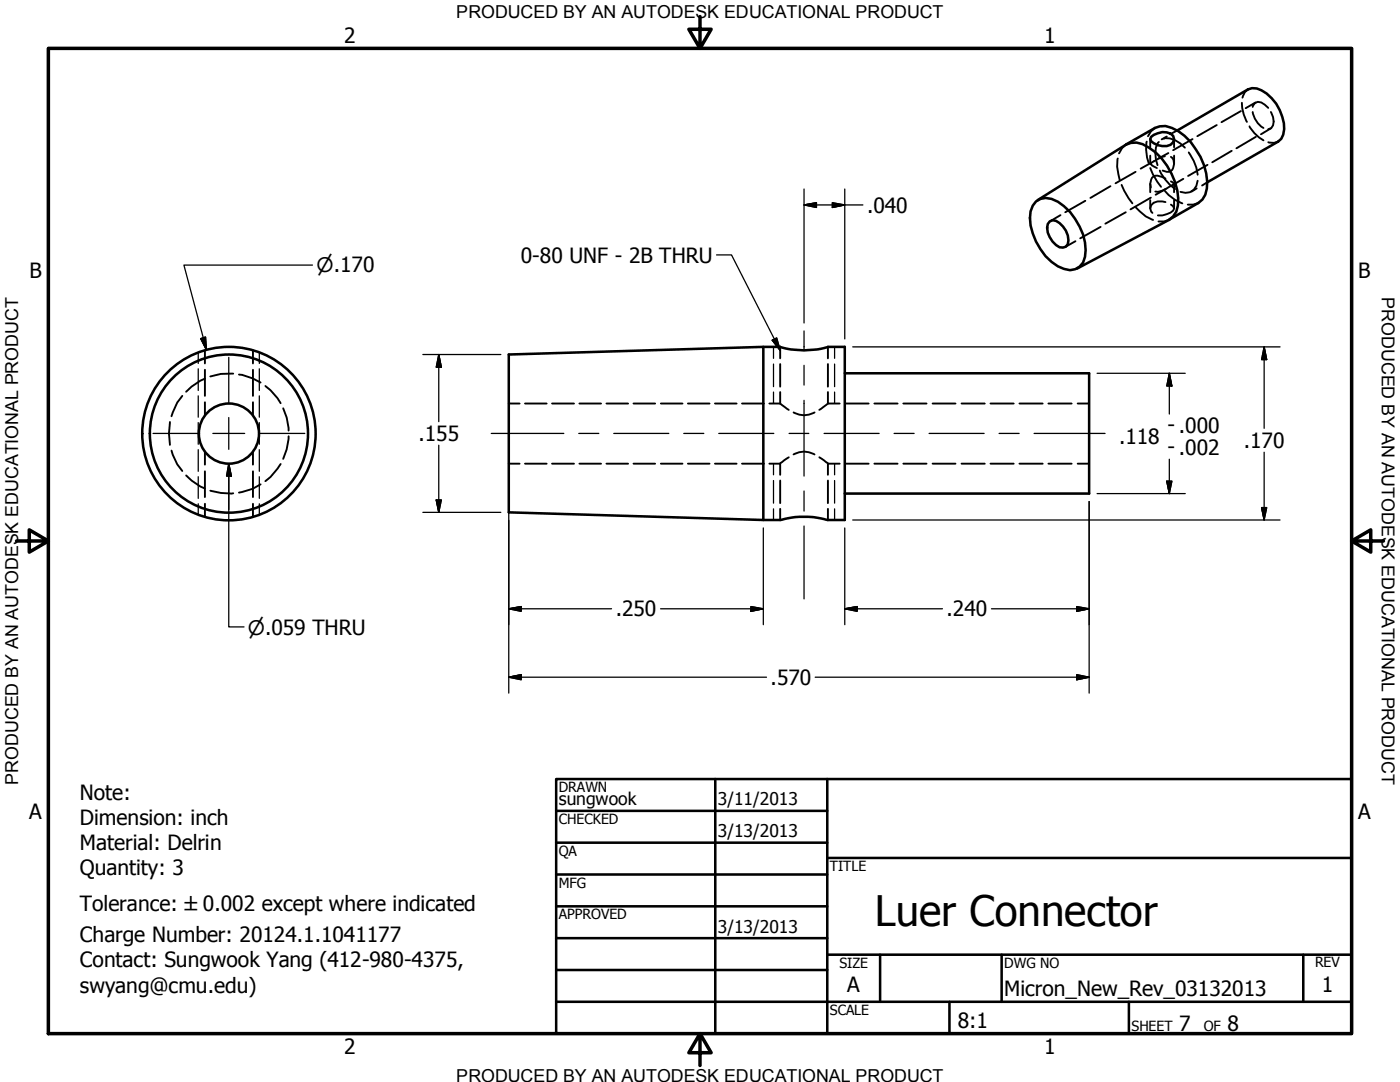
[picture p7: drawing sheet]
<svg xmlns="http://www.w3.org/2000/svg" width="279mm" height="216mm" viewBox="0 0 279 216" stroke-linecap="round" stroke-linejoin="round" font-family="sans-serif">
<!-- layer: Hidden (ANSI) -->
<g fill="none" stroke="#000" stroke-width=".51">
<path d="M207.1 39.9l17.6-11a4.2 4.2 0 0 1 4.6 .6 13.1 13.1 0 0 1 5.8 11.5l-.3 1.2-.7 1-.8 .7-18.4 9.7M224.7 28.8l5.8-3.3a4.4 4.4 0 0 1 4.6 .7 13 13 0 0 1 5.8 11.4l-.4 1.3-.5 .9-.9 .7-5.7 3.3M229.7 27.3a3.2 3.2 0 0 1 4.4-.2 1.4 1.4 0 0 1-1.2 2 3.8 3.8 0 0 1-3.2-.9l-.1-.5zM234.9 26l14.1-8.2a3.5 3.5 0 0 1 3.8 .9 9.3 9.3 0 0 1 3.5 7.1l-.2 1.1-.4 .8-.6 .6-14.2 8.1M206.8 40.2a3.6 3.6 0 0 1 4.3 .1 12.5 12.5 0 0 1 5.6 9.6 3.4 3.4 0 0 1-3.1 4 8 8 0 0 1-6-4.2 11.2 11.2 0 0 1-1.9-7.5l.4-1.2zM209.5 44.2l.6-.3a3.8 3.8 0 0 1 3 3.1l.1 .9-.1 .8a1.42 1.42 0 0 1-2.3 .2 4.5 4.5 0 0 1-1.7-4.2zM101.5 70.7l50.8-1.5v34.6l-50.8-1.6zM152.3 69.2h3.4a16.6 16.6 0 0 0 9.5 0h3.4v34.6h-3.4a18.2 18.2 0 0 0-9.5 0h-3.4M168.6 74.5h48.8v24h-48.8"/>
<circle cx="45.7" cy="86.5" r="6"/>
<circle cx="45.7" cy="86.5" r="15.8"/>
<circle cx="45.7" cy="86.5" r="17.3"/>
</g>
<!-- layer: Visible (ANSI) -->
<g fill="none" stroke="#000" stroke-width=".38">
<path d="M249 17.8l-.6 .6-.4 1.1M221.6 37.1l-4 2.4M223.1 31.6a8 8 0 0 0 .4 4.3M223.8 36.9l1.4 2.7 .8 1M224.7 28.9l-.8 .7-.6 1M226.6 34.3l-4 2.3M228.9 28.3a8.1 8.1 0 0 0 .3 4.2M229.6 33.5l.5 1.2 1.6 2.6M229.6 27.7v1.7M229.6 31.1v1.5M229.6 36.7v1.7M229.6 39.9v1.7"/>
<path d="M229.7 39.4l-4.1 2.4M229.7 32.5l-2.1 1.2M230.5 25.5l-.8 .7-.6 1M231.3 28.3a3.8 3.8 0 0 0-.6 3.6l.3 1.1M231.5 34a9.4 9.4 0 0 0 3 3.7M232.3 27.7a3.6 3.6 0 0 1 3.3 .9l.9 .9M232.5 31.2l-.6 .1-2.3 1.3 .3 .4 1 .5M232.5 38.1a7.9 7.9 0 0 0 3.5 2.5M232.6 35.6a2.45 2.45 0 0 0-2.3-.4 1.93 1.93 0 0 0-.6 2.2M232.7 37.7l-2.1 1.2M232.9 27.2l-1.1 .6M233.2 30.5l-2 1.1"/>
<path d="M233.7 36.2l.6 .5-1.1 .6a3.9 3.9 0 0 1-2.6 .9M233.7 31.3a1.77 1.77 0 0 1-.5 3l-1.2-.3M234.3 27.7v1.7M234.3 31.1v1.5M234.3 36.7v1.7M234.3 39.9v1.7M234.9 26l-1 .6M236.2 35.7l-2 1.1M237.2 30.4a9.2 9.2 0 0 1 1.8 4.5M238 27.7l-3.9 2.3M238.8 37.6l-1 .6M239 36.1a2.43 2.43 0 0 1-3.4 2.2"/>
<path d="M240.9 36.4l-1 .6M241 32.9l-3.9 2.2M242.8 25l-3.8 2.2M245.8 30.1l-3.9 2.3M247.6 22.2l-3.8 2.2M247.8 20.5a8 8 0 0 0 1.1 3.8M249.4 25.2a7.1 7.1 0 0 0 2.8 2.8M250 21.3l.4-.7 .6-.3 .7 .1 1.4 1.1M250 22.4a4.6 4.6 0 0 0 2.2 3.1M250.6 20.4l-2 1.2M250.6 27.3l-3.8 2.3M253.6 25.7l-1.9 1.1"/>
<path d="M253.6 22.4a2.95 2.95 0 0 1 .1 3.2l-.6 .2M255.1 28.3l-.8 .2-1.2-.1M211.6 42.9l-2 1.2M214.6 48.1l-2 1.2M216.6 40.1l-4 2.3M219.6 45.3l-4 2.3M224.7 42.4l-4.1 2.2M226.7 41.4a7.4 7.4 0 0 0 3.4 2.5M232.6 40.3a2.52 2.52 0 0 0-2.9 .7l-.1 .6 .1 .6 .3 .3M233.3 43.9l-1 .3h-1.1M233.7 40.8l.4 .3 .2 .5a2.68 2.68 0 0 1-2.3 1.4h-.9M239.1 40.5l-1 .3h-1.1"/>
<path d="M36.4 79l-1 1.3-1.2 2.8M40.9 75.6l-.9 .3-1.8 1.3-1.1 1M40.9 69.9v2.6M40.9 73.8v5.2M46.5 74.5l-2.4 .1-2.1 .5M47.7 74.7l.6 .1 2.1 .7 1.6 .8M50.5 69.9v2.6M50.5 73.8v5.2M53 77l1 .9 1.4 1.5 .6 1.1M155.7 69.2v2.3M155.7 72.6v4.6M155.7 78.2v2.3"/>
<path d="M165.2 69.2v2.3M165.2 72.6v4.6M165.2 78.2v2.3M33.9 84.2a13.8 13.8 0 0 0 0 4.6M34.2 89.9l1.2 2.7 1 1.4M37.1 94.9l1.1 1 1.8 1.2 .9 .4M40.9 80.3v2.6M40.9 90.1v2.6M40.9 94v5.2M42 97.9l2.1 .5h2.4M50.5 80.3v2.6M50.5 90.1v2.6"/>
<path d="M50.5 94v5.2M52 96.6l-1.6 .9-2.7 .8M56 92.6l-2 2.6-1 .8M56.5 81.5l.7 1.8 .4 2.6M57.6 87.1l-.4 2.6-.7 1.9M101.5 92.5h2.2M101.5 80.5h2.2M104.8 92.5h4.3M104.8 80.5h4.3M110.2 92.5h4.4M110.2 80.5h4.4M115.6 92.5h4.4"/>
<path d="M115.6 80.5h4.4M121 92.5h4.3M121 80.5h4.3M126.4 92.5h4.3M126.4 80.5h4.3M131.9 92.5h4.3M131.9 80.5h4.3M137.3 92.5h4.3M137.3 80.5h4.3M142.7 92.5h4.3M142.7 80.5h4.3M148.1 92.5h4.4"/>
<path d="M148.1 80.5h4.4M153.5 92.5h2.2M153.5 80.5h2.2M155.7 80.5l1.7 1.3M155.7 92.5v2.2M155.7 95.9v4.5M157.4 91.2l-1.7 1.3M158.4 90.7a4.1 4.1 0 0 1 4.2 0M158.4 82.3a4.1 4.1 0 0 0 4.2 0M163.5 91.2l1.7 1.3M165.2 80.5l-1.7 1.3M165.2 92.5v2.2"/>
<path d="M165.2 95.9v4.5M165.2 92.5h2.4M165.2 80.5h2.4M168.7 92.5h4.7M168.7 80.5h4.7M174.5 92.5h4.6M174.5 80.5h4.6M180.3 92.5h4.6M180.3 80.5h4.6M186.1 92.5h4.6M186.1 80.5h4.6M191.9 92.5h4.6"/>
<path d="M191.9 80.5h4.6M197.7 92.5h4.6M197.7 80.5h4.6M203.5 92.5h4.6M203.5 80.5h4.6M209.2 92.5h4.7M209.2 80.5h4.7M215.1 92.5h2.3M215.1 80.5h2.3M40.9 100.5v2.6M50.5 100.5v2.6M155.7 101.5v2.3"/>
<path d="M165.2 101.5v2.3"/>
</g>
<!-- layer: Hidden Narrow (ANSI) -->
<g fill="none" stroke="#000" stroke-width=".25">
<path d="M39.6 70.4v2.1M39.6 73.6v4.3M39.6 79v4.2M51.8 70.4v2.1M51.8 73.6v4.3M51.8 79v4.2M154.4 69.2v2.3M154.4 72.6v4.6M154.4 78.2v2.3M166.6 69.2v2.3M166.6 72.6v4.6M166.6 78.2v2.3"/>
<path d="M39.6 84.3v4.3M39.6 89.7v4.3M39.6 95.1v4.3M51.8 84.3v4.3M51.8 89.7v4.3M51.8 95.1v4.3M154.4 92.5v2.2M154.4 95.9v4.5M166.6 92.5v2.2M166.6 95.9v4.5M39.6 100.5v2.2M51.8 100.5v2.2"/>
<path d="M154.4 101.5v2.3M166.6 101.5v2.3"/>
</g>
<!-- layer: Visible Narrow (ANSI) -->
<path d="M9.7 9.7h260v196.5h-260zM139.7 3.3v6.4l-2.2-3.9h4.4l-2.2 3.9M3.3 107.9h6.4l-3.9-2.2v4.5l3.9-2.3M269.7 107.9l3.9 2.3v-4.5l-3.9 2.2h6.4M139.7 206.2l2.2 3.9h-4.4l2.2-3.9v6.4" fill="none" stroke="#000" stroke-width=".7"/>
<!-- layer: Border (ANSI) -->
<g fill="none" stroke="#000" stroke-width=".51">
<path d="M111 155.4h158.7v50.8h-158.7zM142.7 155.4v50.8M165.1 155.4v50.8M111 161.8h54.1M111 168.1h54.1M111 174.5h54.1M165.1 171.2h104.6M111 180.8h54.1M111 187.2h54.1M111 193.5h54.1M111 199.9h158.7M165.1 190.5h104.6"/>
<path d="M175.6 190.5v9.4M189.5 199.9v6.3M199.9 190.5v9.4M225.3 199.9v6.3M260.1 190.5v9.4"/>
</g>
<!-- layer: Title (ANSI) -->
<path d="M143 50.9h3l9.7 19M154.1 67.9l.9-.5 .7 2.5zM45.7 92.5l.5 2.5h-1zM45.7 92.5v32.6h3" fill="none" stroke="#000" stroke-width=".25"/>
<path d="M154.1 67.9l1.6 2zM154.1 67.9l.9-.5 .7 2.5zM45.7 92.5l.5 2.5zM45.7 92.5l.5 2.5h-1z" fill="#000" stroke="#000" stroke-width=".25"/>
<!-- layer: Sketch Geometry (ANSI) -->
<g fill="none" stroke="#000" stroke-width=".25">
<path d="M160.5 37.7v26.8M168.6 37.7v29.9M62.4 52.9h-25.7l4.5 16.9M160.5 40.9l2.4-.5v1zM160.5 40.9h11.7M166.1 40.4l2.5 .5-2.5 .5zM40.1 67.6l.9-.4 .2 2.6zM84.4 70.7h15.5M87.6 70.7l.5 2.6h-1zM87.6 70.7v13.4M101.5 72.3v14.1M170.2 69.2h85.3"/>
<path d="M218.9 74.5h17.6M233.4 74.5l.5 2.5h-1zM233.4 74.5v8.1M252.3 69.2l.5 2.6h-1zM252.3 69.2v16.3M87.1 99.8h1l-.5 2.4zM87.6 88.8v13.4M101.5 86.6v51.7M218.9 98.5h17.6M232.9 96h1l-.5 2.5zM233.4 91.6v6.9M252.3 90.2v13.6"/>
<path d="M84.4 102.2h15.5M152.3 105.3v19.4M168.6 105.3v19.4M170.2 103.8h85.3M217.4 100.1v38.2M251.8 101.3h1l-.5 2.5zM101.5 135.1l2.5-.5v1zM101.5 121.5l2.5-.5v1zM101.5 135.1h51.5M101.5 121.5h20.5M131.8 121.5h20.5M149.9 121l2.4 .5-2.4 .5z"/>
<path d="M162.7 135.1h54.7M168.6 121.5l2.5-.5v1zM168.6 121.5h19.5M197.9 121.5h19.5M214.9 134.6l2.5 .5-2.5 .5zM214.9 121l2.5 .5-2.5 .5z"/>
</g>
<g fill="#000" stroke="#000" stroke-width=".25">
<path d="M160.5 40.9l2.4-.5zM160.5 40.9l2.4-.5v1zM166.1 41.4l2.5-.5zM166.1 40.4l2.5 .5-2.5 .5zM40.1 67.6l1.1 2.2zM40.1 67.6l.9-.4 .2 2.6zM87.6 70.7l.5 2.6zM87.6 70.7l.5 2.6h-1zM233.4 74.5l.5 2.5zM233.4 74.5l.5 2.5h-1zM252.3 69.2l.5 2.6zM252.3 69.2l.5 2.6h-1z"/>
<path d="M87.1 99.8l.5 2.4zM87.1 99.8h1l-.5 2.4zM232.9 96l.5 2.5zM232.9 96h1l-.5 2.5zM251.8 101.3l.5 2.5zM251.8 101.3h1l-.5 2.5zM101.5 135.1l2.5-.5zM101.5 135.1l2.5-.5v1zM101.5 121.5l2.5-.5zM101.5 121.5l2.5-.5v1zM149.9 122l2.4-.5zM149.9 121l2.4 .5-2.4 .5z"/>
<path d="M168.6 121.5l2.5-.5zM168.6 121.5l2.5-.5v1zM214.9 135.6l2.5-.5zM214.9 134.6l2.5 .5-2.5 .5zM214.9 122l2.5-.5zM214.9 121l2.5 .5-2.5 .5z"/>
</g>
<!-- layer: Dimension (ANSI) -->
<g fill="none" stroke="#000" stroke-width=".25">
<path d="M160.5 66v3.8M160.5 72.9v3.9M160.5 79.9v15.1M98 86.5h14.5M115.5 86.5h4M122.5 86.5h11M136.5 86.5h4M143.4 86.5h11M157.5 86.5h3.9M160.5 98v4M164.5 86.5h11M178.4 86.5h4"/>
<path d="M185.4 86.5h11M199.4 86.5h4M206.4 86.5h14.1M160.5 105v14.5"/>
</g>
<!-- layer: Symbol (ANSI) -->
<path d="M45.7 71.3v9M30.5 86.5h9M42.5 86.5h6.3M45.7 83.3v6.4M45.7 92.6v9.1M51.9 86.5h8.9" fill="none" stroke="#000" stroke-width=".25"/>
<text font-size="8.4" x="174.6" y="184.8">Luer Connector</text>
<g font-size="4.2">
<text x="68.7" y="8.6">2</text>
<text x="208.4" y="8.6">1</text>
<text x="173" y="42.4">.040</text>
<text x="103.9" y="52.4">0-80 UNF - 2B THRU</text>
<text x="5.9" y="55.5">B</text>
<text x="271.1" y="55.5">B</text>
<text x="83.5" y="88">.155</text>
<text x="223.3" y="88.6">.118</text>
<text x="233" y="86.3">- .000</text>
<text x="248.2" y="89.3">.170</text>
<text x="233" y="90.6">- .002</text>
<text x="122.9" y="123">.250</text>
<text x="188.9" y="123">.240</text>
<text x="153.8" y="136.7">.570</text>
<text x="15.9" y="159.6">Note:</text>
<text x="5.8" y="163.4">A</text>
<text x="15.9" y="164.7">Dimension: inch</text>
<text x="271" y="163.4">A</text>
<text x="15.9" y="169.7">Material: Delrin</text>
<text x="15.9" y="174.7">Quantity: 3</text>
<text x="15.9" y="181.7">Tolerance: ±0.002 except where indicated</text>
<text x="15.9" y="188">Charge Number: 20124.1.1041177</text>
<text x="15.9" y="193">Contact: Sungwook Yang (412-980-4375,</text>
<text x="169.1" y="198">A</text>
<text x="263.8" y="198">1</text>
<text x="15.9" y="198.1">swyang@cmu.edu)</text>
<text x="200.4" y="198.8">Micron_New_Rev_03132013</text>
<text x="191.1" y="205.1">8:1</text>
<text x="235.3" y="205.7">7</text>
<text x="245" y="205.7">8</text>
<text x="68.7" y="210.3">2</text>
<text x="208.4" y="210.3">1</text>
</g>
<g font-size="4">
<text x="63.2" y="54.4">⌀.170</text>
<text x="49.5" y="126.6">⌀.059 THRU</text>
</g>
<g font-size="3.6">
<text x="91.1" y="3.6">PRODUCED BY AN AUTODESK EDUCATIONAL PRODUCT</text>
<text x="275.8" y="59.3" transform="rotate(90 275.8 59.3)">PRODUCED BY AN AUTODESK EDUCATIONAL PRODUCT</text>
<text x="3.6" y="156.6" transform="rotate(-90 3.6 156.6)">PRODUCED BY AN AUTODESK EDUCATIONAL PRODUCT</text>
<text x="91.1" y="215.9">PRODUCED BY AN AUTODESK EDUCATIONAL PRODUCT</text>
</g>
<g font-size="3.5">
<text x="111.5" y="160.6">sungwook</text>
<text x="143.3" y="160.7">3/11/2013</text>
<text x="143.3" y="167.1">3/13/2013</text>
<text x="143.3" y="186.1">3/13/2013</text>
</g>
<g font-size="2.8">
<text x="111.5" y="158">DRAWN</text>
<text x="111.5" y="164.4">CHECKED</text>
<text x="111.5" y="170.8">QA</text>
<text x="165.6" y="173.7">TITLE</text>
<text x="111.5" y="177.1">MFG</text>
<text x="111.5" y="183.5">APPROVED</text>
<text x="167.5" y="193.1">SIZE</text>
<text x="200.4" y="193.1">DWG NO</text>
<text x="262.4" y="193">REV</text>
<text x="165.6" y="202.5">SCALE</text>
<text x="225.8" y="205.7">SHEET</text>
<text x="240.2" y="205.7">OF</text>
</g>
</svg>
